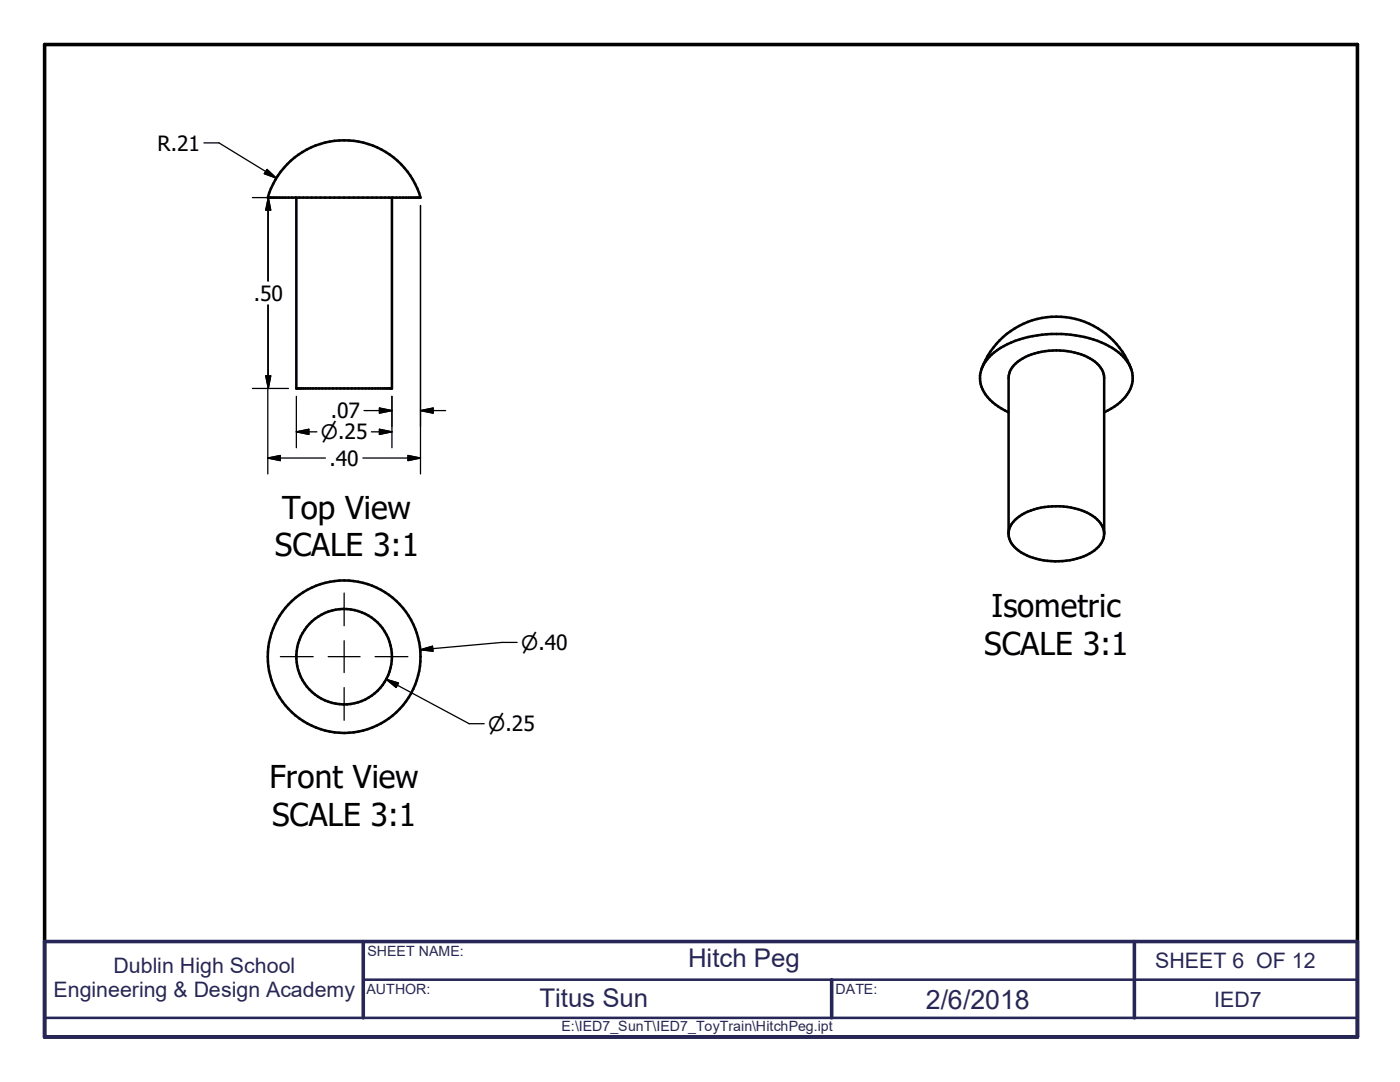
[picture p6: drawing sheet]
<svg xmlns="http://www.w3.org/2000/svg" width="279mm" height="216mm" viewBox="0 0 279 216" stroke-linecap="round" stroke-linejoin="round" font-family="sans-serif">
<g fill="none" stroke="#000" stroke-width=".51">
<path d="M57.3 32.8a15.9 15.9 0 0 1 26.6 6.6h-30.5a15.7 15.7 0 0 1 3.9-6.6zM59.1 39.4v38.1h19.1v-38.1M195.9 73.6a15.9 15.9 0 0 1 14.9-10.4 15.9 15.9 0 0 1 15 10.4M201.3 82.3a8.9 8.9 0 0 1-5.7-6.2 6.8 6.8 0 0 1 3.4-6.2 23 23 0 0 1 17.5-2.6 14.4 14.4 0 0 1 8.5 5 5.6 5.6 0 0 1-.9 7.4l-1.7 1.4-2 1.2M201.3 106.2a5.9 5.9 0 0 1 4.4-4.3 14.5 14.5 0 0 1 12.9 1.4 3.8 3.8 0 0 1-.2 6.5 14.5 14.5 0 0 1-15.1 .1 4.4 4.4 0 0 1-2-3.2v-31.3a4.9 4.9 0 0 1 3.3-4.2 14.9 14.9 0 0 1 13.5 .6 4.7 4.7 0 0 1 2.3 3.6v31.1"/>
<circle cx="68.7" cy="131" r="9.5"/>
<circle cx="68.7" cy="131" r="15.2"/>
</g>
<path d="M8.9 8.9h262v198h-262z" fill="none" stroke="#000" stroke-width=".71"/>
<path d="M72.5 195.5h198.4M8.9 203.1h262" fill="none" stroke="#262659" stroke-width=".51"/>
<path d="M8.9 187.9h262v19h-262zM72.5 187.9v15.2M166 195.5v7.6M226.4 187.9v15.2" fill="none" stroke="#262659" stroke-width=".71"/>
<g fill="none" stroke="#000" stroke-width=".25">
<path d="M40.7 28.5h3l11.4 7M50.4 39.4h7.2M53.3 33.8l1.8 1.7-2.3-.8zM53.5 39.4v16.7M53.5 39.4l.5 2.5h-1zM53.4 41.8v14.3M83.9 41v53.6M50.4 77.5h7.2M53 75h1l-.5 2.5zM53.4 60.9v14.2M53.4 77.4v17.2M53.5 60.9v16.6"/>
<path d="M59.1 79.1v10.2M78.2 79.1v10.2M53.4 91.4h11.5M53.4 91.4l2.5-.5v1zM59.1 86.2h4.1M59.1 86.2l2.5-.5v1zM72.4 91.4h11.5M72.6 81.9h5.6M74.1 86.2h4.1M75.7 81.4l2.5 .5-2.5 .5zM75.7 85.7l2.5 .5-2.5 .5zM81.4 90.9l2.5 .5-2.5 .5z"/>
<path d="M83.9 81.9h5M83.9 81.9l2.5-.5v1zM68.7 118.3v6.6M56 131h6.5M65.5 131h6.4M68.7 127.9v6.3M68.7 137.2v6.5M74.9 131h6.5M77.1 135.5l16.5 8.9h3M77.1 135.5l2.4 .8-.4 .9zM83.9 129.7l2.4-.8 .1 1zM103.2 128.2h-3l-16.3 1.5"/>
</g>
<path d="M53.3 33.8l1.8 1.7-2.3-.8zM53.5 39.4l.5 2.5h-1zM53 75h1l-.5 2.5zM53.4 91.4l2.5-.5v1zM59.1 86.2l2.5-.5v1zM75.7 81.4l2.5 .5-2.5 .5zM75.7 85.7l2.5 .5-2.5 .5zM81.4 90.9l2.5 .5-2.5 .5zM83.9 81.9l2.5-.5v1zM77.1 135.5l2.4 .8-.4 .9zM83.9 129.7l2.4-.8 .1 1z" fill="#000" stroke="#000" stroke-width=".25"/>
<g font-size="6.3">
<text x="56.3" y="103.5">Top View</text>
<text x="54.8" y="111">SCALE 3:1</text>
<text x="197.9" y="123.1">Isometric</text>
<text x="196.4" y="130.6">SCALE 3:1</text>
<text x="53.8" y="157.3">Front View</text>
<text x="54.3" y="164.8">SCALE 3:1</text>
</g>
<text font-size="5.3" fill="#262659" x="184.7" y="201.3">2/6/2018</text>
<g font-size="5.1" fill="#262659">
<text x="137.3" y="193">Hitch Peg</text>
<text x="107.7" y="200.9">Titus Sun</text>
</g>
<g font-size="4.2">
<text x="31.5" y="30.1">R.21</text>
<text x="50.6" y="60">.50</text>
<text x="66" y="83.4">.07</text>
<text x="65.7" y="92.9">.40</text>
</g>
<g font-size="4.2" fill="#262659">
<text x="22.6" y="194.2">Dublin High School</text>
<text x="230.5" y="193.2">SHEET 6 OF 12</text>
<text x="10.7" y="199">Engineering &amp; Design Academy</text>
<text x="242.3" y="200.9">IED7</text>
</g>
<g font-size="4">
<text x="64" y="87.6">n.25</text>
<text x="104" y="129.6">n.40</text>
<text x="97.5" y="145.8">n.25</text>
</g>
<g font-size="2.8" fill="#262659">
<text x="73.3" y="190.8">SHEET NAME:</text>
<text x="73.2" y="198.3">AUTHOR:</text>
<text x="166.7" y="198.4">DATE:</text>
<text x="112.1" y="205.8">E:\IED7_SunT\IED7_ToyTrain\HitchPeg.ipt</text>
</g>
</svg>
